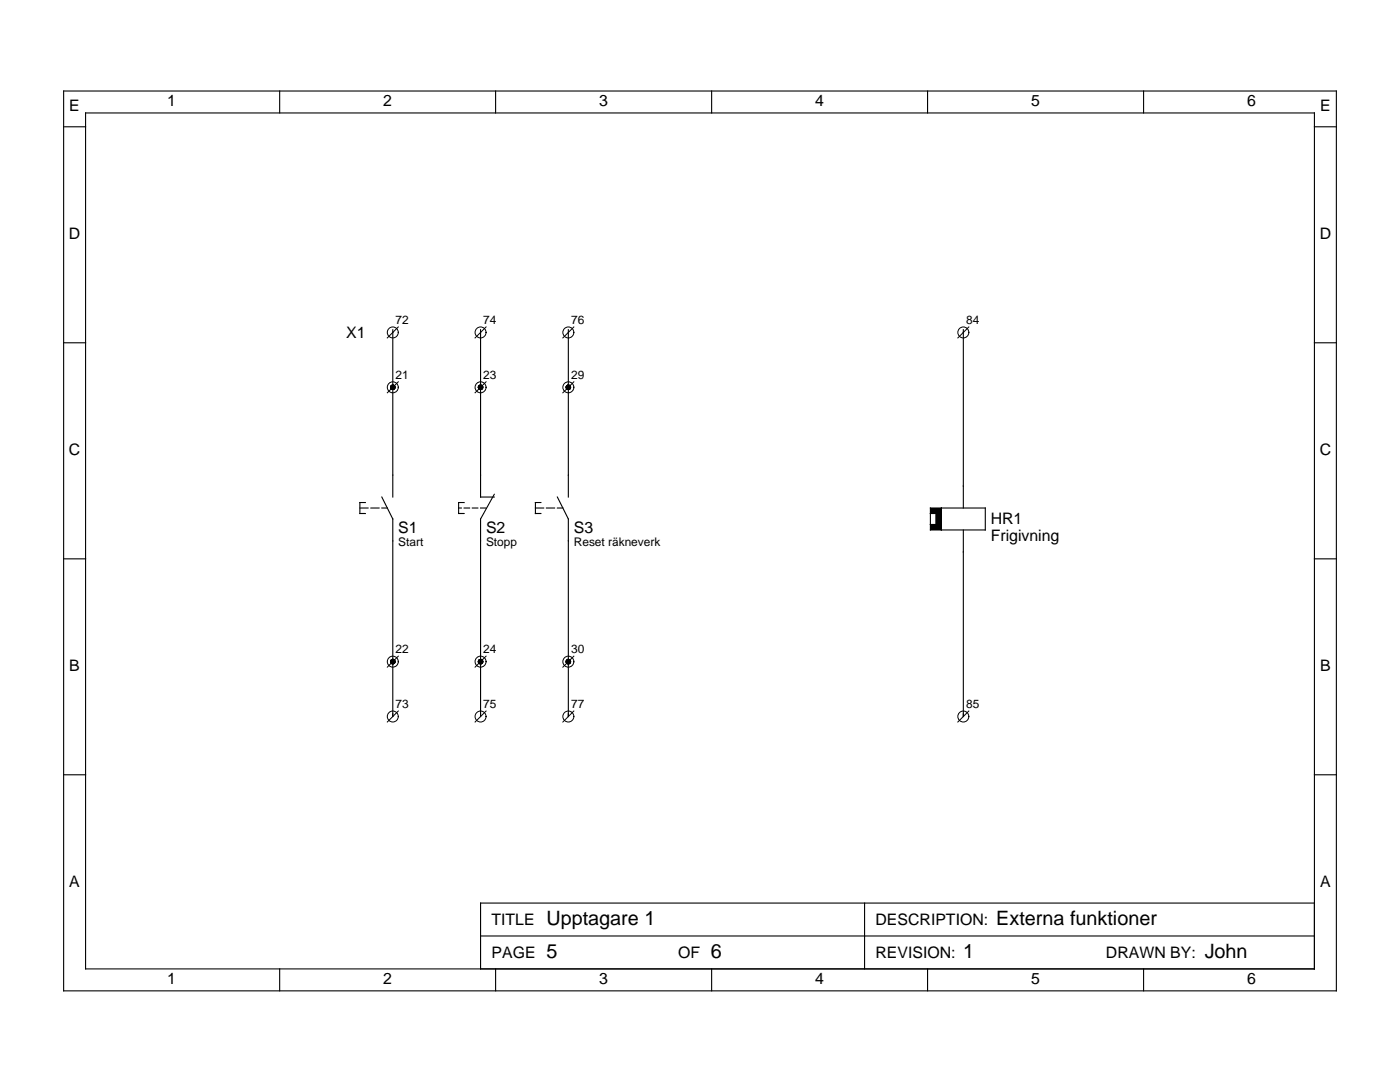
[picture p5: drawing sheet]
<svg xmlns="http://www.w3.org/2000/svg" width="279mm" height="216mm" viewBox="0 0 279 216" stroke-linecap="round" stroke-linejoin="round" font-family="sans-serif">
<g fill="none" stroke="#000" stroke-width=".22">
<path d="M12.7 18.2h254v179.5h-254zM55.8 18.2v4.3M98.9 18.2v4.3M142 18.2v4.3M185.1 18.2v4.3M228.2 18.2v4.3M12.7 25.3h4.4M17.1 22.5h245.2v170.8h-245.2zM262.3 25.3h4.4M12.7 68.4h4.4M78.4 65.8v33.4M95.9 65.8v33.4h2.7"/>
<path d="M113.4 65.8v33.4M192.3 65.8v35.6M262.3 68.4h4.4M76.2 99.2l2.2 4.4v39.4M98.6 98.6l-2.7 5v39.4M111.2 99.2l2.2 4.4v39.4M12.7 111.5h4.4M71.8 101.4h1.7M72.9 100.3h-1.1v2.2h1.1M74 101.4h1.7M76.2 101.4h1.1M91.5 101.4h.6"/>
<path d="M92.6 101.4h1.1M92.6 100.3h-1.1v2.2h1.1M94.3 101.4h1.1M95.9 101.4h1.1M106.9 101.4h1.6M108 100.3h-1.1v2.2h1.1M109 101.4h1.7M111.2 101.4h1.1M185.7 101.4h10.9v4.3h-10.9zM185.7 102.5h2.2M185.7 104.7h2.2M186.8 102.5v2.2"/>
<path d="M187.9 101.4v4.3M192.3 105.7v37.3M262.3 111.5h4.4M12.7 154.6h4.4M262.3 154.6h4.4M55.8 193.3v4.4M95.9 186.8h166.4M98.9 193.3v4.4M142 193.3v4.4M172.5 180.2v13.1M185.1 193.3v4.4M228.2 193.3v4.4"/>
<path d="M262.3 180.2h-166.4v13.1"/>
</g>
<g fill="none" stroke="#000" stroke-width=".2">
<path d="M79.5 76.2l-2.2 2.2M79.5 65.2l-2.2 2.2M97 76.2l-2.2 2.2M97 65.2l-2.2 2.2M114.5 76.2l-2.2 2.2M114.5 65.2l-2.2 2.2M193.3 65.2l-2.1 2.2M79.5 130.9l-2.2 2.2M97 130.9l-2.2 2.2M114.5 130.9l-2.2 2.2M79.5 141.9l-2.2 2.2M97 141.9l-2.2 2.2"/>
<path d="M114.5 141.9l-2.2 2.2M193.3 141.9l-2.1 2.2"/>
<circle cx="78.4" cy="77.3" r="1.09"/>
<circle cx="78.4" cy="66.3" r="1.09"/>
<circle cx="95.9" cy="77.3" r="1.09"/>
<circle cx="95.9" cy="66.3" r="1.09"/>
<circle cx="113.4" cy="77.3" r="1.09"/>
<circle cx="113.4" cy="66.3" r="1.09"/>
<circle cx="192.3" cy="66.3" r="1.09"/>
<circle cx="78.4" cy="132" r="1.09"/>
<circle cx="95.9" cy="132" r="1.09"/>
<circle cx="113.4" cy="132" r="1.09"/>
<circle cx="78.4" cy="143" r="1.09"/>
<circle cx="95.9" cy="143" r="1.09"/>
<circle cx="113.4" cy="143" r="1.09"/>
<circle cx="192.3" cy="143" r="1.09"/>
</g>
<g fill="#000">
<path d="M185.7 101.4h2.2v1.1h-2.2zM185.7 104.7h2.2v1h-2.2zM186.8 102.5h1.1v2.2h-1.1z"/>
<circle cx="78.4" cy="77.3" r=".55"/>
<circle cx="95.9" cy="77.3" r=".55"/>
<circle cx="113.4" cy="77.3" r=".55"/>
<circle cx="78.4" cy="132" r=".55"/>
<circle cx="95.9" cy="132" r=".55"/>
<circle cx="113.4" cy="132" r=".55"/>
</g>
<g font-size="4">
<text x="109" y="184.6">Upptagare 1</text>
<text x="198.8" y="184.6">Externa funktioner</text>
<text x="109" y="191.1">5</text>
<text x="141.9" y="191.1">6</text>
<text x="192.3" y="191.1">1</text>
<text x="240.4" y="191.1">John</text>
</g>
<g font-size="3.2">
<text x="13.8" y="22.1">E</text>
<text x="33.4" y="21.2">1</text>
<text x="76.5" y="21.2">2</text>
<text x="119.6" y="21.2">3</text>
<text x="162.7" y="21.2">4</text>
<text x="205.8" y="21.2">5</text>
<text x="248.9" y="21.2">6</text>
<text x="263.5" y="22.1">E</text>
<text x="13.7" y="47.7">D</text>
<text x="263.4" y="47.7">D</text>
<text x="69.1" y="67.4">X1</text>
<text x="13.7" y="90.8">C</text>
<text x="263.4" y="90.8">C</text>
<text x="79.5" y="106.3">S1</text>
<text x="97" y="106.3">S2</text>
<text x="114.5" y="106.3">S3</text>
<text x="197.7" y="104.7">HR1</text>
<text x="197.7" y="107.9">Frigivning</text>
<text x="13.8" y="133.9">B</text>
<text x="263.5" y="133.9">B</text>
<text x="13.8" y="177">A</text>
<text x="263.5" y="177">A</text>
<text x="98.1" y="184.6">TITLE</text>
<text x="174.7" y="184.6">DESCRIPTION:</text>
<text x="98.1" y="191.1">PAGE</text>
<text x="135.3" y="191.1">OF</text>
<text x="174.7" y="191.1">REVISION:</text>
<text x="220.7" y="191.1">DRAWN BY:</text>
<text x="33.4" y="196.3">1</text>
<text x="76.5" y="196.3">2</text>
<text x="119.6" y="196.3">3</text>
<text x="162.7" y="196.3">4</text>
<text x="205.8" y="196.3">5</text>
<text x="248.9" y="196.3">6</text>
</g>
<g font-size="2.4">
<text x="78.9" y="64.7">72</text>
<text x="96.5" y="64.7">74</text>
<text x="114" y="64.7">76</text>
<text x="192.8" y="64.7">84</text>
<text x="78.9" y="75.6">21</text>
<text x="96.5" y="75.6">23</text>
<text x="114" y="75.6">29</text>
<text x="79.5" y="109">Start</text>
<text x="97" y="109">Stopp</text>
<text x="114.5" y="109">Reset räkneverk</text>
<text x="78.9" y="130.4">22</text>
<text x="96.5" y="130.4">24</text>
<text x="114" y="130.4">30</text>
<text x="78.9" y="141.3">73</text>
<text x="96.5" y="141.3">75</text>
<text x="114" y="141.3">77</text>
<text x="192.8" y="141.3">85</text>
</g>
</svg>
